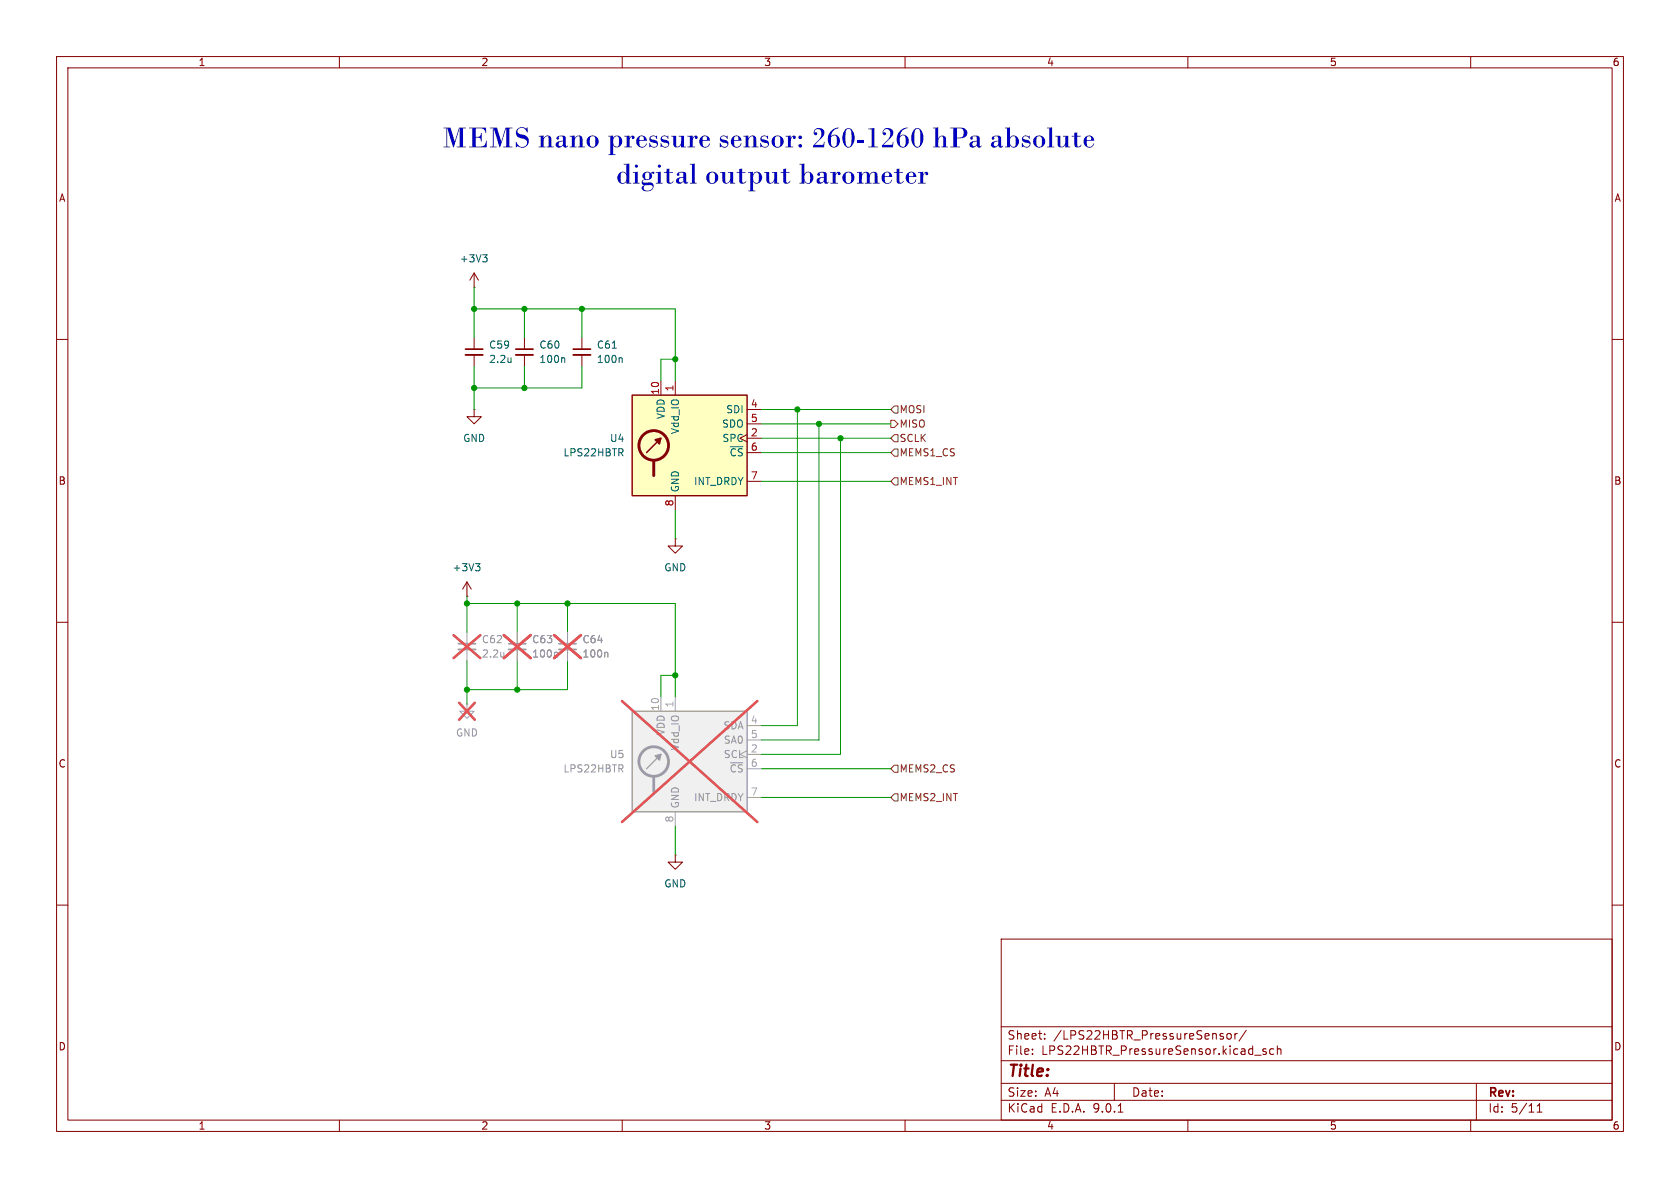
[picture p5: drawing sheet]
<svg xmlns="http://www.w3.org/2000/svg" width="297mm" height="210mm" viewBox="0 0 297 210" stroke-linecap="round" stroke-linejoin="round" font-family="sans-serif">
<g fill="none" stroke="#840000" stroke-width=".18">
<path d="M10 10h277v190h-277zM12 12h273v186h-273zM60 10v2M110 10v2M160 10v2M210 10v2M260 10v2M83.8 50.8h.1M83.8 48.3l-.7 1.2M83.8 48.3l.8 1.2M83.8 48.3v2.5M102.9 59.7v2"/>
<path d="M10 60h2M83.8 72.4v1.3h1.3l-1.3 1.2-1.3-1.2h1.3M83.8 72.4h.1M102.9 62.7v2.1M285 60h2M10 110h2M285 110h2M10 160h2M177 166h108v32h-108zM285 160h2M60 198v2M110 198v2"/>
<path d="M160 198v2M177 194.5h108M177 191.5h108M177 187.5h108M177 181.5h108M182.5 186.3v.1M182.5 185.5v.1M184.7 183.6v.1M184.7 182.8v.1M197 191.5v3M197.7 196.6h.8M210 198v2"/>
<path d="M216.2 183.3v.3M217 182.8l.4-.1 .3 .3v.4l-.3 .3-.4-.1-.1-.2v-.4zM218.3 182.7v1M218.7 182.7l-.2 .1-.2 .2M220.3 182.1l-1.3 2M221.8 186.5h1.2M223.8 185.5l-.3-.1-.3 .2 .1 .2 .5 .2v.3h-.6M225.2 185.5l-.5-.1-.2 .3v.4l.1 .2h.6M225.8 185.5l.2-.1 .4 .1 .1 .9M225.8 184.9v1.5M260 198v2M261 191.5v6.5"/>
<path d="M271.7 196.6h.9M271.7 195.5l.5-.4v1.5"/>
</g>
<path d="M89.9 113.8h3.1" fill="none" stroke="#a1a1a1" stroke-width=".3"/>
<path d="M89.9 114.8h3.1" fill="none" stroke="#a1a1a1" stroke-width=".33"/>
<path d="M91.4 111.8v2M91.4 114.8v2" fill="none" stroke="#a1a1a1" stroke-width=".18"/>
<path d="M98.4 115.3l.2 .2v.7" fill="none" stroke="#989898" stroke-width=".18"/>
<path d="M89.1 112.3l4.7 4M93.8 112.3l-4.7 4" fill="none" stroke="#e65255" stroke-width=".46"/>
<path d="M101.3 61.7h3.1" fill="none" stroke="#840000" stroke-width=".3"/>
<path d="M101.3 62.7h3.1" fill="none" stroke="#840000" stroke-width=".33"/>
<path d="M85.3 45h.8l-.4 .5M85.9 45.5l.2 .3v.3l-.2 .2M108.2 61.5h.8M109.8 63.2l.2 .2v.7" fill="none" stroke="#006464" stroke-width=".18"/>
<path d="M111.8 125.7h20.3v17.8h-20.3z" fill="#f0f0f0"/>
<path d="M111.8 125.7h20.3v17.8h-20.3zM116.8 133.4l-2.5 2.5" fill="none" stroke="#a1a1a1" stroke-width=".25"/>
<g fill="none" stroke="#a1a1a1" stroke-width=".51">
<path d="M115.6 137.4v2.6"/>
<circle cx="115.6" cy="134.6" r="2.62"/>
</g>
<path d="M115.8 133.6l1-.2-.2 1z" fill="#a1a1a1" stroke="#a1a1a1" stroke-width=".25"/>
<path d="M82.5 111.8v2M82.5 114.8v2M116.8 123.2v2.5M119.4 123.2v2.5M132.1 132.7l-1.3 .7 1.3 .6M132.1 128.3h2.5M132.1 130.8h2.5M132.1 133.4h2.5M132.1 135.9h2.5M119.4 143.5v2.6M132.1 141h2.5" fill="none" stroke="#a1a1a1" stroke-width=".18"/>
<path d="M80.2 112.3l4.7 4M84.9 112.3l-4.7 4M110 123.9l23.9 21.4M133.9 123.9l-23.9 21.4" fill="none" stroke="#e65255" stroke-width=".46"/>
<path d="M81 113.8h3.1" fill="none" stroke="#a1a1a1" stroke-width=".3"/>
<path d="M81 114.8h3.1" fill="none" stroke="#a1a1a1" stroke-width=".33"/>
<path d="M89.1 115.3v.9M89.1 116l-.1 .1" fill="none" stroke="#989898" stroke-width=".18"/>
<path d="M83.8 59.7v2M83.8 62.7v2.1M119.4 95.3v1.2h1.2l-1.2 1.3-1.3-1.3h1.3M119.4 95.3h.1M82.5 105.4h.1M82.5 102.9l-.7 1.2M82.5 102.9l.8 1.2M82.5 102.9v2.5M119.4 151.1v1.3h1.2l-1.2 1.3-1.3-1.3h1.3M119.4 151.1h.1" fill="none" stroke="#840000" stroke-width=".18"/>
<path d="M90.3 63.2v.9M90.3 64h.1M84.1 99.6h.7l-.4 .5M84.6 100.1l.2 .3v.3l-.2 .2" fill="none" stroke="#006464" stroke-width=".18"/>
<path d="M82.3 61.7h3" fill="none" stroke="#840000" stroke-width=".3"/>
<path d="M82.3 62.7h3" fill="none" stroke="#840000" stroke-width=".33"/>
<path d="M111.8 69.9h20.3v17.7h-20.3z" fill="#ffffc2"/>
<path d="M111.8 69.9h20.3v17.7h-20.3zM116.8 77.5l-2.5 2.5" fill="none" stroke="#840000" stroke-width=".25"/>
<g fill="none" stroke="#840000" stroke-width=".51">
<path d="M115.6 81.5v2.6"/>
<circle cx="115.6" cy="78.7" r="2.62"/>
</g>
<path d="M115.8 77.7l1-.2-.2 1z" fill="#840000" stroke="#840000" stroke-width=".25"/>
<path d="M92.7 59.7v2M92.7 62.7v2.1M116.8 67.3v2.6M119.4 67.3v2.6M132.1 76.8l-1.3 .7 1.3 .6M132.1 72.4h2.5M132.1 74.9h2.5M132.1 77.5h2.5M119.4 87.6v2.6M132.1 80h2.5M132.1 85.1h2.5" fill="none" stroke="#840000" stroke-width=".18"/>
<path d="M91.4 111.8v2M91.4 114.8v2M100.3 111.8v2M100.3 114.8v2M82.5 124.5v1.2h1.3l-1.3 1.3-1.2-1.3h1.2M82.5 124.5h.1" fill="none" stroke="#a1a1a1" stroke-width=".18"/>
<path d="M89.1 112.3l4.7 4M93.8 112.3l-4.7 4M98 112.3l4.7 4M102.7 112.3l-4.7 4M81.2 124.2l2.7 3M83.9 124.2l-2.7 3" fill="none" stroke="#e65255" stroke-width=".46"/>
<path d="M98.8 113.8h3.1" fill="none" stroke="#a1a1a1" stroke-width=".3"/>
<path d="M98.8 114.8h3.1" fill="none" stroke="#a1a1a1" stroke-width=".33"/>
<path d="M98.4 115.3l.2 .2v.7M107.3 115.3l.2 .2v.7" fill="none" stroke="#989898" stroke-width=".18"/>
<path d="M91.2 61.7h3" fill="none" stroke="#840000" stroke-width=".3"/>
<path d="M91.2 62.7h3" fill="none" stroke="#840000" stroke-width=".33"/>
<path d="M99.7 63.2l.1 .2v.7" fill="none" stroke="#006464" stroke-width=".18"/>
<path d="M157.5 77.5l.6-.7h.6v1.3h-.6zM157.5 74.3h.6l.6 .6-.6 .7h-.6zM158.1 71.8h.6v1.2h-.6l-.6-.6zM157.5 80l.6-.6h.6v1.2h-.6zM157.5 85.1l.6-.6h.6v1.2h-.6zM157.5 135.9l.6-.6h.6v1.2h-.6zM158.1 140.3h.6v1.3h-.6l-.6-.6z" fill="none" stroke="#725600" stroke-width=".18"/>
<g fill="none" stroke="#009600" stroke-width=".18">
<path d="M83.8 50.8v8.9M83.8 54.6h35.6v12.7M92.7 54.6v5.1M102.9 54.6v5.1M83.8 64.8v7.6M92.7 64.8v3.8M102.9 64.8v3.8h-19.1M119.4 63.5h-2.6v3.8M134.6 74.9h22.9M134.6 72.4h22.9M134.6 77.5h22.9M141 72.4v55.9h-6.4"/>
<path d="M144.8 74.9v55.9h-10.2M148.6 77.5v55.9h-14M119.4 90.2v5.1M134.6 85.1h22.9M134.6 80h22.9M82.5 106.7h36.9v16.5M82.5 105.4v6.4M82.5 116.8v7.7M91.4 106.7v5.1M91.4 116.8v5.1M100.3 106.7v5.1M100.3 116.8v5.1h-17.8"/>
<path d="M119.4 119.4h-2.6v3.8M134.6 135.9h22.9M119.4 146.1v5M134.6 141h22.9"/>
</g>
<g fill="#009600" stroke="#009600" stroke-width=".18">
<circle cx="92.7" cy="54.6" r=".46"/>
<circle cx="102.9" cy="54.6" r=".46"/>
<circle cx="83.8" cy="54.6" r=".46"/>
<circle cx="83.8" cy="68.6" r=".46"/>
<circle cx="92.7" cy="68.6" r=".46"/>
<circle cx="148.6" cy="77.5" r=".46"/>
<circle cx="144.8" cy="74.9" r=".46"/>
<circle cx="100.3" cy="106.7" r=".46"/>
<circle cx="91.4" cy="121.9" r=".46"/>
<circle cx="82.5" cy="106.7" r=".46"/>
<circle cx="91.4" cy="106.7" r=".46"/>
<circle cx="82.5" cy="121.9" r=".46"/>
<circle cx="119.4" cy="63.5" r=".46"/>
<circle cx="141" cy="72.4" r=".46"/>
<circle cx="119.4" cy="119.4" r=".46"/>
</g>
<g font-size="5.3" fill="#0000c2">
<text x="78.2" y="27.7">MEMS nanopressuresensor:260-1260hPaabsolute</text>
<text x="108.9" y="34.1">digital output barometer</text>
</g>
<text font-size="2.8" fill="#840000" x="178" y="190.9">Title:</text>
<g font-size="2.1" fill="#840000">
<text x="178" y="184">Sheet:</text>
<text x="186.2" y="184">/LPS22HBTR_PressureSensor/</text>
<text x="178" y="186.7">File:</text>
<text x="184.1" y="186.7">LPS22HBTR_PressureSensor.kicad_sch</text>
<text x="178" y="196.9">KiCad</text>
<text x="178" y="194.1">Size:</text>
<text x="184.7" y="194.1">A4</text>
<text x="185.7" y="196.9">E.D.A.</text>
<text x="193.3" y="196.9">9.0.1</text>
<text x="200" y="194.1">Date:</text>
<text x="263" y="194.3">Rev:</text>
<text x="263" y="196.9">Id:</text>
<text x="267.1" y="196.9">5/11</text>
</g>
<g font-size="1.8" fill="#840000">
<text x="35" y="11.9">1</text>
<text x="85" y="11.9">2</text>
<text x="135" y="11.9">3</text>
<text x="185" y="11.9">4</text>
<text x="235" y="11.9">5</text>
<text x="285" y="11.9">6</text>
<text x="10.3" y="35.9">A</text>
<text x="285.3" y="35.9">A</text>
<text x="10.3" y="85.9">B</text>
<text x="285.3" y="85.9">B</text>
<text x="10.3" y="135.9">C</text>
<text x="285.3" y="135.9">C</text>
<text x="10.3" y="185.9">D</text>
<text x="285.3" y="185.9">D</text>
<text x="35" y="199.9">1</text>
<text x="85" y="199.9">2</text>
<text x="135" y="199.9">3</text>
<text x="185" y="199.9">4</text>
<text x="235" y="199.9">5</text>
<text x="285" y="199.9">6</text>
</g>
<g font-size="1.8" fill="#006464">
<text x="81.2" y="46.6">+3V3</text>
<text x="86.4" y="61.8">C59</text>
<text x="86.4" y="64.4">2.2u</text>
<text x="95.3" y="64.4">100n</text>
<text x="95.3" y="61.8">C60</text>
<text x="105.4" y="64.4">100n</text>
<text x="105.4" y="61.8">C61</text>
<text x="117.7" y="74.2" transform="rotate(-90 117.7 74.2)">VDD</text>
<text x="120.2" y="76.9" transform="rotate(-90 120.2 76.9)">Vdd_IO</text>
<text x="127.6" y="75.8">SDO</text>
<text x="128.3" y="73.3">SDI</text>
<text x="81.8" y="78.3">GND</text>
<text x="99.5" y="80.9">LPS22HBTR</text>
<text x="107.7" y="78.3">U4</text>
<text x="127.6" y="78.3">SPC</text>
<text x="128.9" y="80.9">~{CS}</text>
<text x="120.2" y="87.1" transform="rotate(-90 120.2 87.1)">GND</text>
<text x="122.6" y="86">INT_DRDY</text>
<text x="79.9" y="101.2">+3V3</text>
<text x="117.3" y="101.2">GND</text>
<text x="117.3" y="157.1">GND</text>
</g>
<g font-size="1.8" fill="#a90000">
<text x="116.6" y="69.9" transform="rotate(-90 116.6 69.9)">10</text>
<text x="119.1" y="69.3" transform="rotate(-90 119.1 69.3)">1</text>
<text x="132.6" y="72.1">4</text>
<text x="132.6" y="74.7">5</text>
<text x="132.6" y="77.2">2</text>
<text x="132.6" y="79.8">6</text>
<text x="119.1" y="89.6" transform="rotate(-90 119.1 89.6)">8</text>
<text x="132.6" y="84.8">7</text>
</g>
<g font-size="1.8" fill="#725600">
<text x="158.9" y="75.8">MISO</text>
<text x="158.9" y="73.3">MOSI</text>
<text x="158.9" y="78.3">SCLK</text>
<text x="158.9" y="80.9">MEMS1_CS</text>
<text x="158.9" y="86">MEMS1_INT</text>
<text x="158.9" y="136.8">MEMS2_CS</text>
<text x="158.9" y="141.8">MEMS2_INT</text>
</g>
<g font-size="1.8" fill="#989898">
<text x="85.1" y="113.9">C62</text>
<text x="94" y="113.9">C63</text>
<text x="102.9" y="113.9">C64</text>
<text x="85.1" y="116.4">2.2u</text>
<text x="94" y="116.4">100n</text>
<text x="102.9" y="116.4">100n</text>
<text x="80.5" y="130.4">GND</text>
<text x="117.7" y="130.1" transform="rotate(-90 117.7 130.1)">VDD</text>
<text x="127.8" y="129.1">SDA</text>
<text x="127.9" y="131.7">SA0</text>
<text x="99.5" y="136.8">LPS22HBTR</text>
<text x="107.7" y="134.2">U5</text>
<text x="120.2" y="132.7" transform="rotate(-90 120.2 132.7)">Vdd_IO</text>
<text x="127.9" y="134.2">SCL</text>
<text x="128.9" y="136.8">~{CS}</text>
<text x="120.2" y="143" transform="rotate(-90 120.2 143)">GND</text>
<text x="122.6" y="141.8">INT_DRDY</text>
</g>
<g font-size="1.8" fill="#aaa">
<text x="116.6" y="125.8" transform="rotate(-90 116.6 125.8)">10</text>
<text x="119.1" y="125.2" transform="rotate(-90 119.1 125.2)">1</text>
<text x="132.6" y="128">4</text>
<text x="132.6" y="130.6">5</text>
<text x="132.6" y="133.1">2</text>
<text x="132.6" y="135.6">6</text>
<text x="132.6" y="140.7">7</text>
<text x="119.1" y="145.5" transform="rotate(-90 119.1 145.5)">8</text>
</g>
</svg>
